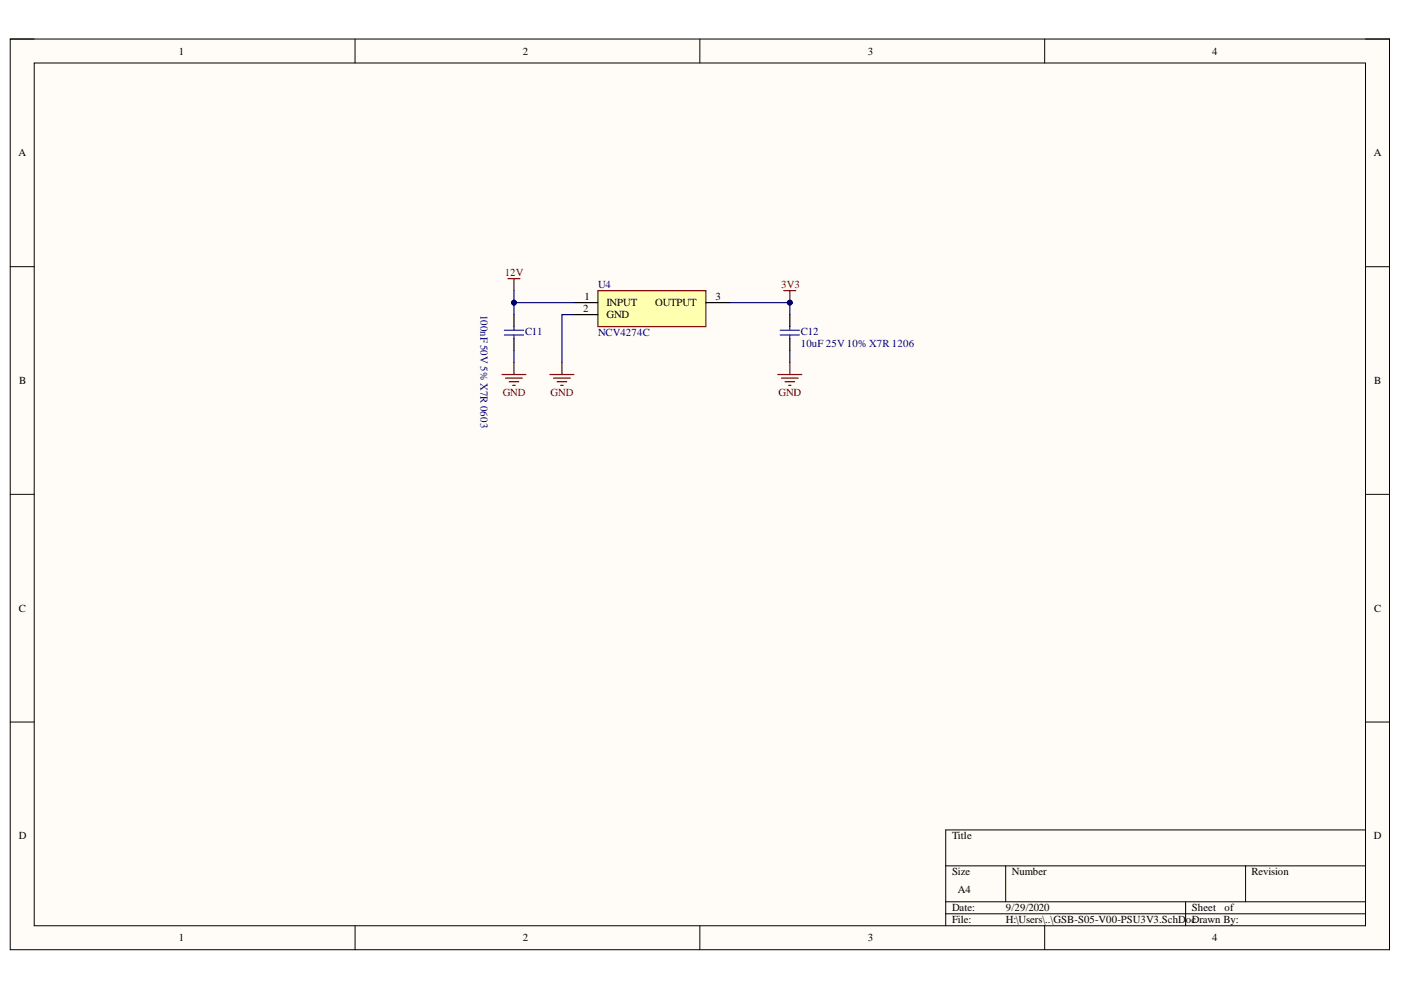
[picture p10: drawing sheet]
<svg xmlns="http://www.w3.org/2000/svg" width="297mm" height="210mm" viewBox="0 0 297 210" stroke-linecap="round" stroke-linejoin="round" font-family="sans-serif">
<path d="M2.2 8.3h292.4v193.1h-292.4z" fill-rule="evenodd" fill="#fffcf8"/>
<path d="M2.2 8.3h292.4v193.1h-292.4z" fill="none" stroke="#000" stroke-width=".21"/>
<path d="M7.3 13.4h282.2v182.9h-282.2z" fill-rule="evenodd" fill="#fffcf8"/>
<g fill="none" stroke="#000" stroke-width=".21">
<path d="M2.2 8.3h5.1M7.3 13.4h282.2v182.9h-282.2zM75.3 8.3v5.1M148.4 8.3v5.1M221.5 8.3v5.1M289.5 8.3h5.1v5.1M2.2 56.5h5.1M289.5 56.6h5.1M2.2 104.8h5.1M289.5 104.8h5.1M2.2 153.1h5.1M289.5 153.1h5.1"/>
<path d="M289.5 176h-89v20.3M75.3 196.3v5.1M148.4 196.3v5.1M200.5 183.6h89M200.5 191.2h89M200.5 193.7h89M213.2 183.6v7.6M221.5 196.3v5.1M251.4 191.2v5.1M264.1 183.6v7.6M294.6 196.3v5.1"/>
</g>
<path d="M106.4 79.4h5.1M109 76.9v2.5M164.9 79.4h5.1M166.2 61.6h2.5M167.5 61.6v2.6M167.5 76.9v2.5M107.2 80.2h3.6M108 80.9h2M108.7 81.7h.5M165.7 80.2h3.5M166.4 80.9h2.1M167.2 81.7h.5" fill="none" stroke="#800000" stroke-width=".25"/>
<circle cx="167.5" cy="64.2" r=".51" fill="#000080"/>
<circle cx="167.5" cy="64.2" r=".51" fill="none" stroke="#000080" stroke-width=".21"/>
<path d="M107.7 59.1h2.5M109 59.1v2.5M116.6 79.4h5.1M119.1 76.9v2.5M117.4 80.2h3.5M118.1 80.9h2.1M118.9 81.7h.5" fill="none" stroke="#800000" stroke-width=".25"/>
<path d="M106.9 71h4.1M106.9 70h4.1M109 69.2v.8M109 71v.8" fill="none" stroke="#00f" stroke-width=".25"/>
<path d="M109 66.7v2.5M109 71.8v2.5" fill="none" stroke="#000" stroke-width=".25"/>
<path d="M126.8 61.6h22.9v7.6h-22.9z" fill-rule="evenodd" fill="#ffffb0"/>
<path d="M126.8 61.6h22.9v7.6h-22.9z" fill="none" stroke="#800000" stroke-width=".25"/>
<path d="M121.7 64.2h5.1M121.7 66.7h5.1M149.7 64.2h5" fill="none" stroke="#000" stroke-width=".25"/>
<path d="M109 64.2h12.7M167.5 74.3v2.6" fill="none" stroke="#000080" stroke-width=".25"/>
<circle cx="109" cy="64.2" r=".51" fill="#000080"/>
<circle cx="109" cy="64.2" r=".51" fill="none" stroke="#000080" stroke-width=".21"/>
<path d="M121.7 66.7h-2.6v10.2M154.7 64.2h12.8v2.5" fill="none" stroke="#000080" stroke-width=".25"/>
<circle cx="167.5" cy="64.2" r=".51" fill="#000080"/>
<circle cx="167.5" cy="64.2" r=".51" fill="none" stroke="#000080" stroke-width=".21"/>
<path d="M109 61.6v5.1M109 74.3v2.6" fill="none" stroke="#000080" stroke-width=".25"/>
<circle cx="109" cy="64.2" r=".51" fill="#000080"/>
<circle cx="109" cy="64.2" r=".51" fill="none" stroke="#000080" stroke-width=".21"/>
<path d="M165.4 71h4.1M165.4 70h4.1M167.5 69.2v.8M167.5 71v.8" fill="none" stroke="#00f" stroke-width=".25"/>
<path d="M167.5 66.7v2.5M167.5 71.8v2.5" fill="none" stroke="#000" stroke-width=".25"/>
<g font-size="2.3">
<text x="37.9" y="11.6">1</text>
<text x="110.8" y="11.6">2</text>
<text x="184" y="11.6">3</text>
<text x="257" y="11.6">4</text>
<text x="3.9" y="33.1">A</text>
<text x="291.3" y="33.1">A</text>
<text x="123.9" y="63.7">1</text>
<text x="128.6" y="64.9">INPUT</text>
<text x="138.9" y="64.9">OUTPUT</text>
<text x="151.7" y="63.7">3</text>
<text x="123.7" y="66.2">2</text>
<text x="128.6" y="67.5">GND</text>
<text x="4.1" y="81.4">B</text>
<text x="291.3" y="81.4">B</text>
<text x="4" y="129.7">C</text>
<text x="291.3" y="129.7">C</text>
<text x="4" y="177.9">D</text>
<text x="201.8" y="177.9">Title</text>
<text x="291.3" y="177.9">D</text>
<text x="201.8" y="185.6">Size</text>
<text x="214.5" y="185.6">Number</text>
<text x="265.4" y="185.6">Revision</text>
<text x="203.1" y="189.4">A4</text>
<text x="201.8" y="193.2">Date:</text>
<text x="201.8" y="195.8">File:</text>
<text x="213.3" y="193.2">9/29/2020</text>
<text x="213.3" y="195.8">H:\Users\..\GSB-S05-V00-PSU3V3.SchD</text>
<text x="251.4" y="195.8">ocDrawn By:</text>
<text x="252.7" y="193.2">Sheet</text>
<text x="259.6" y="193.2">of</text>
<text x="37.9" y="199.6">1</text>
<text x="110.8" y="199.6">2</text>
<text x="184" y="199.6">3</text>
<text x="257" y="199.6">4</text>
</g>
<g font-size="2.3" fill="#800000">
<text x="107" y="58.6">12V</text>
<text x="165.6" y="61.1">3V3</text>
<text x="106.6" y="83.9">GND</text>
<text x="116.7" y="83.9">GND</text>
<text x="165" y="83.9">GND</text>
</g>
<g font-size="2.3" fill="#000080">
<text x="126.8" y="61.1">U4</text>
<text x="101.9" y="66.7" transform="rotate(90 101.9 66.7)">100nF 50V 5%X7R 0603</text>
<text x="111.3" y="71">C11</text>
<text x="126.8" y="71.3">NCV4274C</text>
<text x="169.8" y="71">C12</text>
<text x="169.8" y="73.5">10uF 25V 10% X7R 1206</text>
</g>
</svg>
